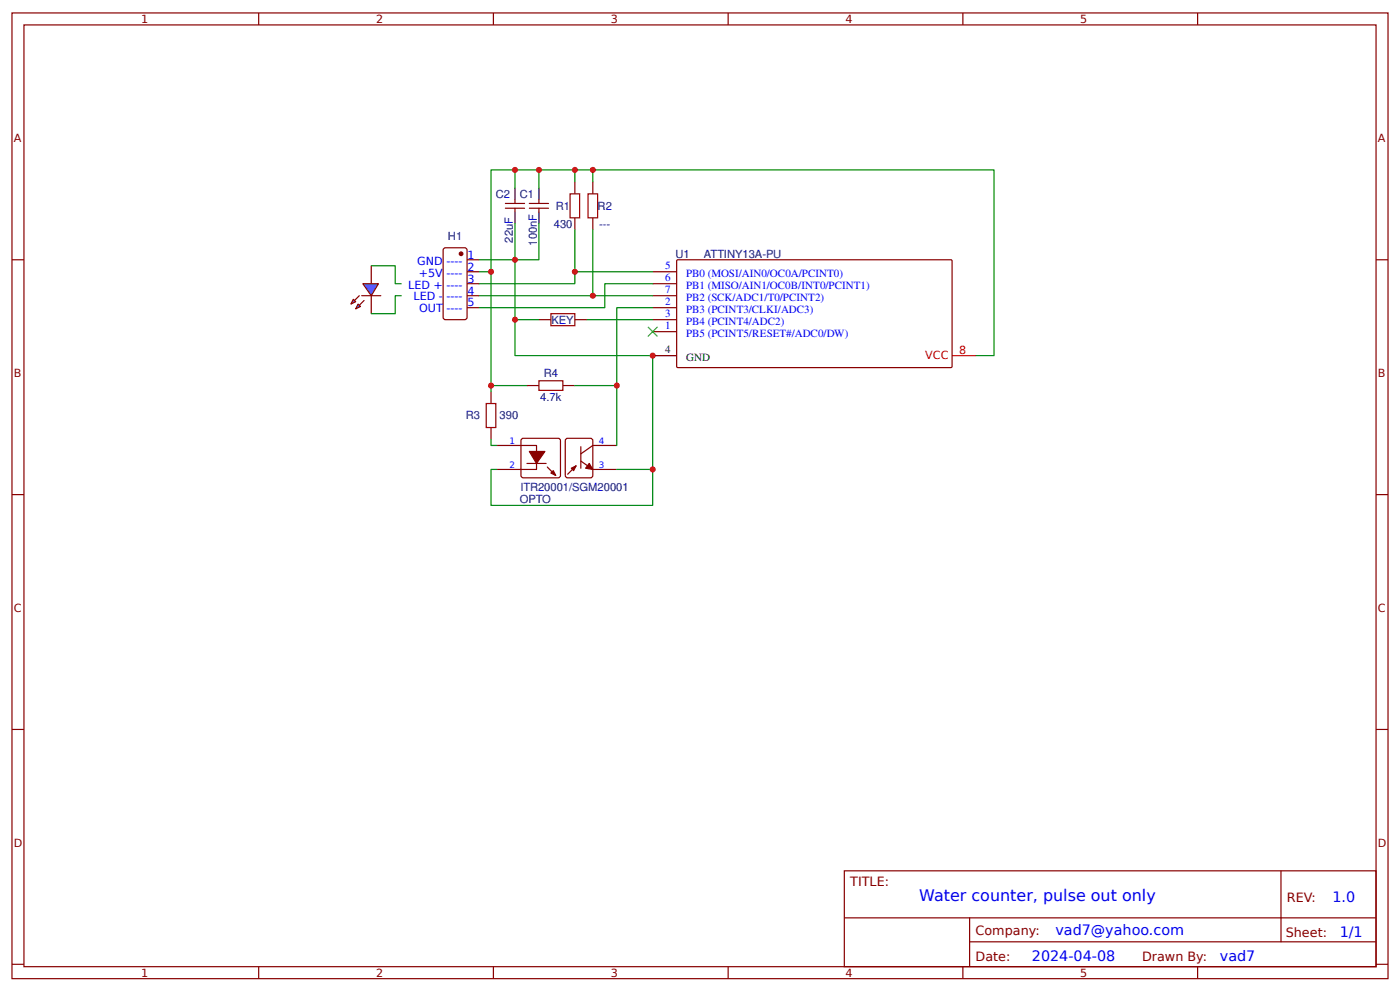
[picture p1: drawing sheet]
<svg xmlns="http://www.w3.org/2000/svg" width="309mm" height="219mm" viewBox="0 0 309 219" stroke-linecap="round" stroke-linejoin="round" font-family="sans-serif">
<g fill="none" stroke="#800" stroke-width=".26">
<path d="M2.6 2.9h304.1v213.2h-304.1zM5.3 5.5h298.7v208h-298.7zM57.1 2.9v2.6M109 2.9v2.6M160.9 2.9v2.6M212.7 2.9v2.6M264.6 2.9v2.6M2.6 57.4h2.7M82 58.7v4M98 55l.4-.3h4.3l.4 .3 .1 15.1-.3 .4-4.5 .1-.4-.3zM103.2 57.4h2.6M111.7 46h4.2"/>
<path d="M111.7 44.9h4.2M113.8 44.1v.8M113.8 46v.8M116.9 46h4.3M116.9 44.9h4.3M119.1 44.1v.8M119.1 46v.8M127 40.2v2.6M127 48.1v2.6M131 40.2v2.6M131 48.1v2.6M149.5 57.5l.3-.1h60.4l.1 .2v23.4l-.2 .2-60.5-.1-.1-.2z"/>
<path d="M304 57.4h2.7M82 65.3v4M103.2 67.9h2.6M103.2 60h2.6M103.2 62.7h2.6M103.2 65.3h2.6M119.1 70.6h2.6M127 70.6h2.6M144.2 73.2h5.3M144.2 67.9h5.3M144.2 70.6h5.3M144.2 60h5.3"/>
<path d="M144.2 62.7h5.3M144.2 65.3h5.3M108.5 86.5v2.6M108.5 94.4v2.6M109.8 98.4h8.7v5.3h-8.7M115.4 96.9l7.9-.1 .5 .2v8l-.2 .4-8 .1-.4-.2-.1-8zM116.4 85.1h2.7M124.4 85.1h2.6M125 97l.4-.2h5l.5 .2 .1 8-.3 .4-5.3 .1-.4-.2zM128.3 98.6v4.8M136.3 98.4h-5.3l-2.7 1.8M2.6 109.2h2.7"/>
<path d="M116.4 102.3h4.2M120.9 103.1l1.9 1.9M127.3 102.9l-1.9 1.8M128.3 101.8l2.7 1.9h5.3M304 109.2h2.7M2.6 161.1h2.7M304 161.1h2.7M186.5 192.3h117.5v21.2h-117.5zM283 192.3v15.7M2.6 212.9h2.7M57.1 213.5v2.6M109 213.5v2.6"/>
<path d="M160.9 213.5v2.6M186.6 202.7h117.3M212.7 213.5v2.6M214.2 208h89.7M214.2 202.7v10.6M264.6 213.5v2.6M304 212.9h2.7"/>
</g>
<path d="M113.8 41.5v2.6M113.8 46.8v2.6M119.1 41.5v2.6M119.1 46.8v2.6M144.2 78.5h5.3" fill="none" stroke="#000" stroke-width=".26"/>
<path d="M210.3 78.5h5.3" fill="none" stroke="#f00" stroke-width=".26"/>
<g fill="#800" stroke="#800" stroke-width=".26">
<path d="M126.2 103.4l1.1-.5-.6 1z"/>
<path d="M122.2 103.9l.6 1.1-1.1-.5z"/>
<path d="M130.2 102.3l.8 1.4-1.6-.3z"/>
<path d="M116.9 99.7h3.5l-1.9 2.6z"/>
<circle cx="101.9" cy="56" r=".4"/>
</g>
<g fill="none" stroke="#080" stroke-width=".26">
<path d="M113.8 37.5v4M119.1 37.5v4M127 37.5v2.7M131 37.5v2.7M105.8 57.4h8v21.1h30.4v25.2M113.8 49.4v8h5.3v-8M127 50.7v9.3M131 50.7v14.6M105.8 60h2.7v-22.5h111.1v41h-4M105.8 65.3h38.4M108.5 60v26.5M113.8 70.6h5.3"/>
<path d="M129.6 70.6h14.6M144.2 60h-17.2v2.7h-21.2M144.2 62.7h-10.6v5.2h-27.8M144.2 67.9h-7.9v30.5M108.5 97v1.4h1.3M108.5 85.1h7.9M127 85.1h9.3M109.8 103.7h-1.3v7.9h35.7v-7.9h-7.9"/>
</g>
<path d="M125.9 42.8h2.2v5.3h-2.2zM129.9 42.8h2.1v5.3h-2.1zM121.7 69.3h5.3v2.6h-5.3zM107.4 89.1h2.1v5.3h-2.1zM119.1 84.1h5.3v2.1h-5.3z" fill="none" stroke="#a00000" stroke-width=".26"/>
<path d="M143.1 72.2l2.2 2.1zM145.3 72.2l-2.2 2.1z" fill="#000" stroke="#3c3" stroke-width=".26"/>
<g fill="#09f" stroke="#800" stroke-width=".26">
<path d="M79.1 67.2l.5 .5-1 .5z"/>
<path d="M78.1 66.1l.5 .5-1.1 .6z"/>
</g>
<g fill="#800" stroke="#800" stroke-width=".26">
<path d="M80.4 66.4l-1 1z"/>
<path d="M79.4 65.3l-1.1 1.1z"/>
</g>
<path d="M79.9 65.3h4.2" fill="none" stroke="#800" stroke-width=".26"/>
<path d="M80.2 62.7h3.4l-1.6 2.6z" fill="#09f" stroke="#800" stroke-width=".26"/>
<path d="M82 58.7h5.3v4h1.3M88.6 65.3h-1.3v4h-5.3" fill="none" stroke="#080" stroke-width=".26"/>
<g fill="#c00">
<circle cx="127" cy="37.5" r=".66"/>
<circle cx="131" cy="37.5" r=".66"/>
<circle cx="108.5" cy="60" r=".66"/>
<circle cx="119.1" cy="37.5" r=".66"/>
<circle cx="108.5" cy="85.1" r=".66"/>
<circle cx="113.8" cy="37.5" r=".66"/>
<circle cx="113.8" cy="57.4" r=".66"/>
<circle cx="136.3" cy="85.1" r=".66"/>
<circle cx="144.2" cy="103.7" r=".66"/>
<circle cx="113.8" cy="70.6" r=".66"/>
<circle cx="144.2" cy="78.5" r=".66"/>
<circle cx="131" cy="65.3" r=".66"/>
<circle cx="127" cy="60" r=".66"/>
</g>
<text font-size="3.5" fill="#00f" x="203.1" y="199.1">Water counter, pulse out only</text>
<g font-size="3.2" fill="#00f">
<text x="294.4" y="199.2">1.0</text>
<text x="233.2" y="206.4">vad7@yahoo.com</text>
<text x="296" y="207">1/1</text>
<text x="228" y="212.3">2024-04-08</text>
<text x="269.5" y="212.2">vad7</text>
</g>
<g font-size="2.8" fill="#800">
<text x="187.9" y="195.7">TITLE:</text>
<text x="284.3" y="199.2">REV:</text>
<text x="215.5" y="206.4">Company:</text>
<text x="284.1" y="206.9">Sheet:</text>
<text x="215.5" y="212.1">Date:</text>
<text x="252.3" y="212.2">Drawn By:</text>
</g>
<g font-size="2.5" fill="#800">
<text x="31.2" y="5.1">1</text>
<text x="83.1" y="5.1">2</text>
<text x="134.9" y="5.1">3</text>
<text x="186.8" y="5.1">4</text>
<text x="238.7" y="5.1">5</text>
<text x="3" y="31.4">A</text>
<text x="304.4" y="31.4">A</text>
<text x="3" y="83.3">B</text>
<text x="304.4" y="83.3">B</text>
<text x="3" y="135.1">C</text>
<text x="304.4" y="135.1">C</text>
<text x="3" y="187">D</text>
<text x="304.4" y="187">D</text>
<text x="31.2" y="215.7">1</text>
<text x="83.1" y="215.7">2</text>
<text x="134.9" y="215.7">3</text>
<text x="186.8" y="215.7">4</text>
<text x="238.7" y="215.7">5</text>
</g>
<g font-size="2.5" fill="#000080">
<text x="109.5" y="43.7">C2</text>
<text x="114.8" y="43.7">C1</text>
<text x="122.8" y="46.3">R1</text>
<text x="132" y="46.3">R2</text>
<text x="99" y="52.9">H1</text>
<text x="113.3" y="53.6" transform="rotate(-90 113.3 53.6)">22uF</text>
<text x="122.4" y="50.3">430</text>
<text x="132.4" y="50.3">---</text>
<text x="118.6" y="54.2" transform="rotate(-90 118.6 54.2)">100nF</text>
<text x="149.2" y="56.9">U1</text>
<text x="155.5" y="56.9">ATTINY13A-PU</text>
<text x="121.9" y="71.5">KEY</text>
<text x="120.1" y="83.4">R4</text>
<text x="119.3" y="88.6">4.7k</text>
<text x="102.9" y="92.6">R3</text>
<text x="110.4" y="92.6">390</text>
<text x="114.8" y="111.2">OPTO</text>
<text x="115" y="108.5">ITR20001/SGM20001</text>
</g>
<g font-size="2.5" fill="#00f">
<text x="92.2" y="58.4">GND ----</text>
<text x="103.3" y="59.7">2</text>
<text x="103.3" y="57.1">1</text>
<text x="90.2" y="63.7">LED + ----</text>
<text x="92.5" y="61.1">+5V ----</text>
<text x="103.3" y="62.4">3</text>
<text x="103.3" y="65">4</text>
<text x="91.3" y="66.4">LED - ----</text>
<text x="92.6" y="69">OUT ----</text>
<text x="103.3" y="67.7">5</text>
</g>
<g font-size="2.5" fill="#f00">
<text x="204.4" y="79.3">VCC</text>
<text x="211.9" y="78.3">8</text>
</g>
<g font-size="2.4" fill="#00f">
<text x="146.9" y="59.5">5</text>
<text x="146.9" y="62.1">6</text>
<text x="146.9" y="64.8">7</text>
<text x="151.6" y="61.2">PB0 (MOSI/AIN0/OC0A/PCINT0)</text>
<text x="151.6" y="63.8">PB1 (MISO/AIN1/OC0B/INT0/PCINT1)</text>
<text x="146.9" y="67.4">2</text>
<text x="146.9" y="70.1">3</text>
<text x="151.6" y="69.1">PB3 (PCINT3/CLKI/ADC3)</text>
<text x="151.6" y="71.8">PB4 (PCINT4/ADC2)</text>
<text x="151.6" y="66.5">PB2 (SCK/ADC1/T0/PCINT2)</text>
<text x="146.9" y="72.7">1</text>
<text x="151.6" y="74.4">PB5 (PCINT5/RESET#/ADC0/DW)</text>
</g>
<g font-size="2.4">
<text x="146.9" y="78">4</text>
<text x="151.6" y="79.7">GND</text>
</g>
<g font-size="1.9" fill="#00f">
<text x="112.5" y="98.1">1</text>
<text x="132.3" y="98.1">4</text>
<text x="112.5" y="103.4">2</text>
<text x="132.3" y="103.4">3</text>
</g>
</svg>
